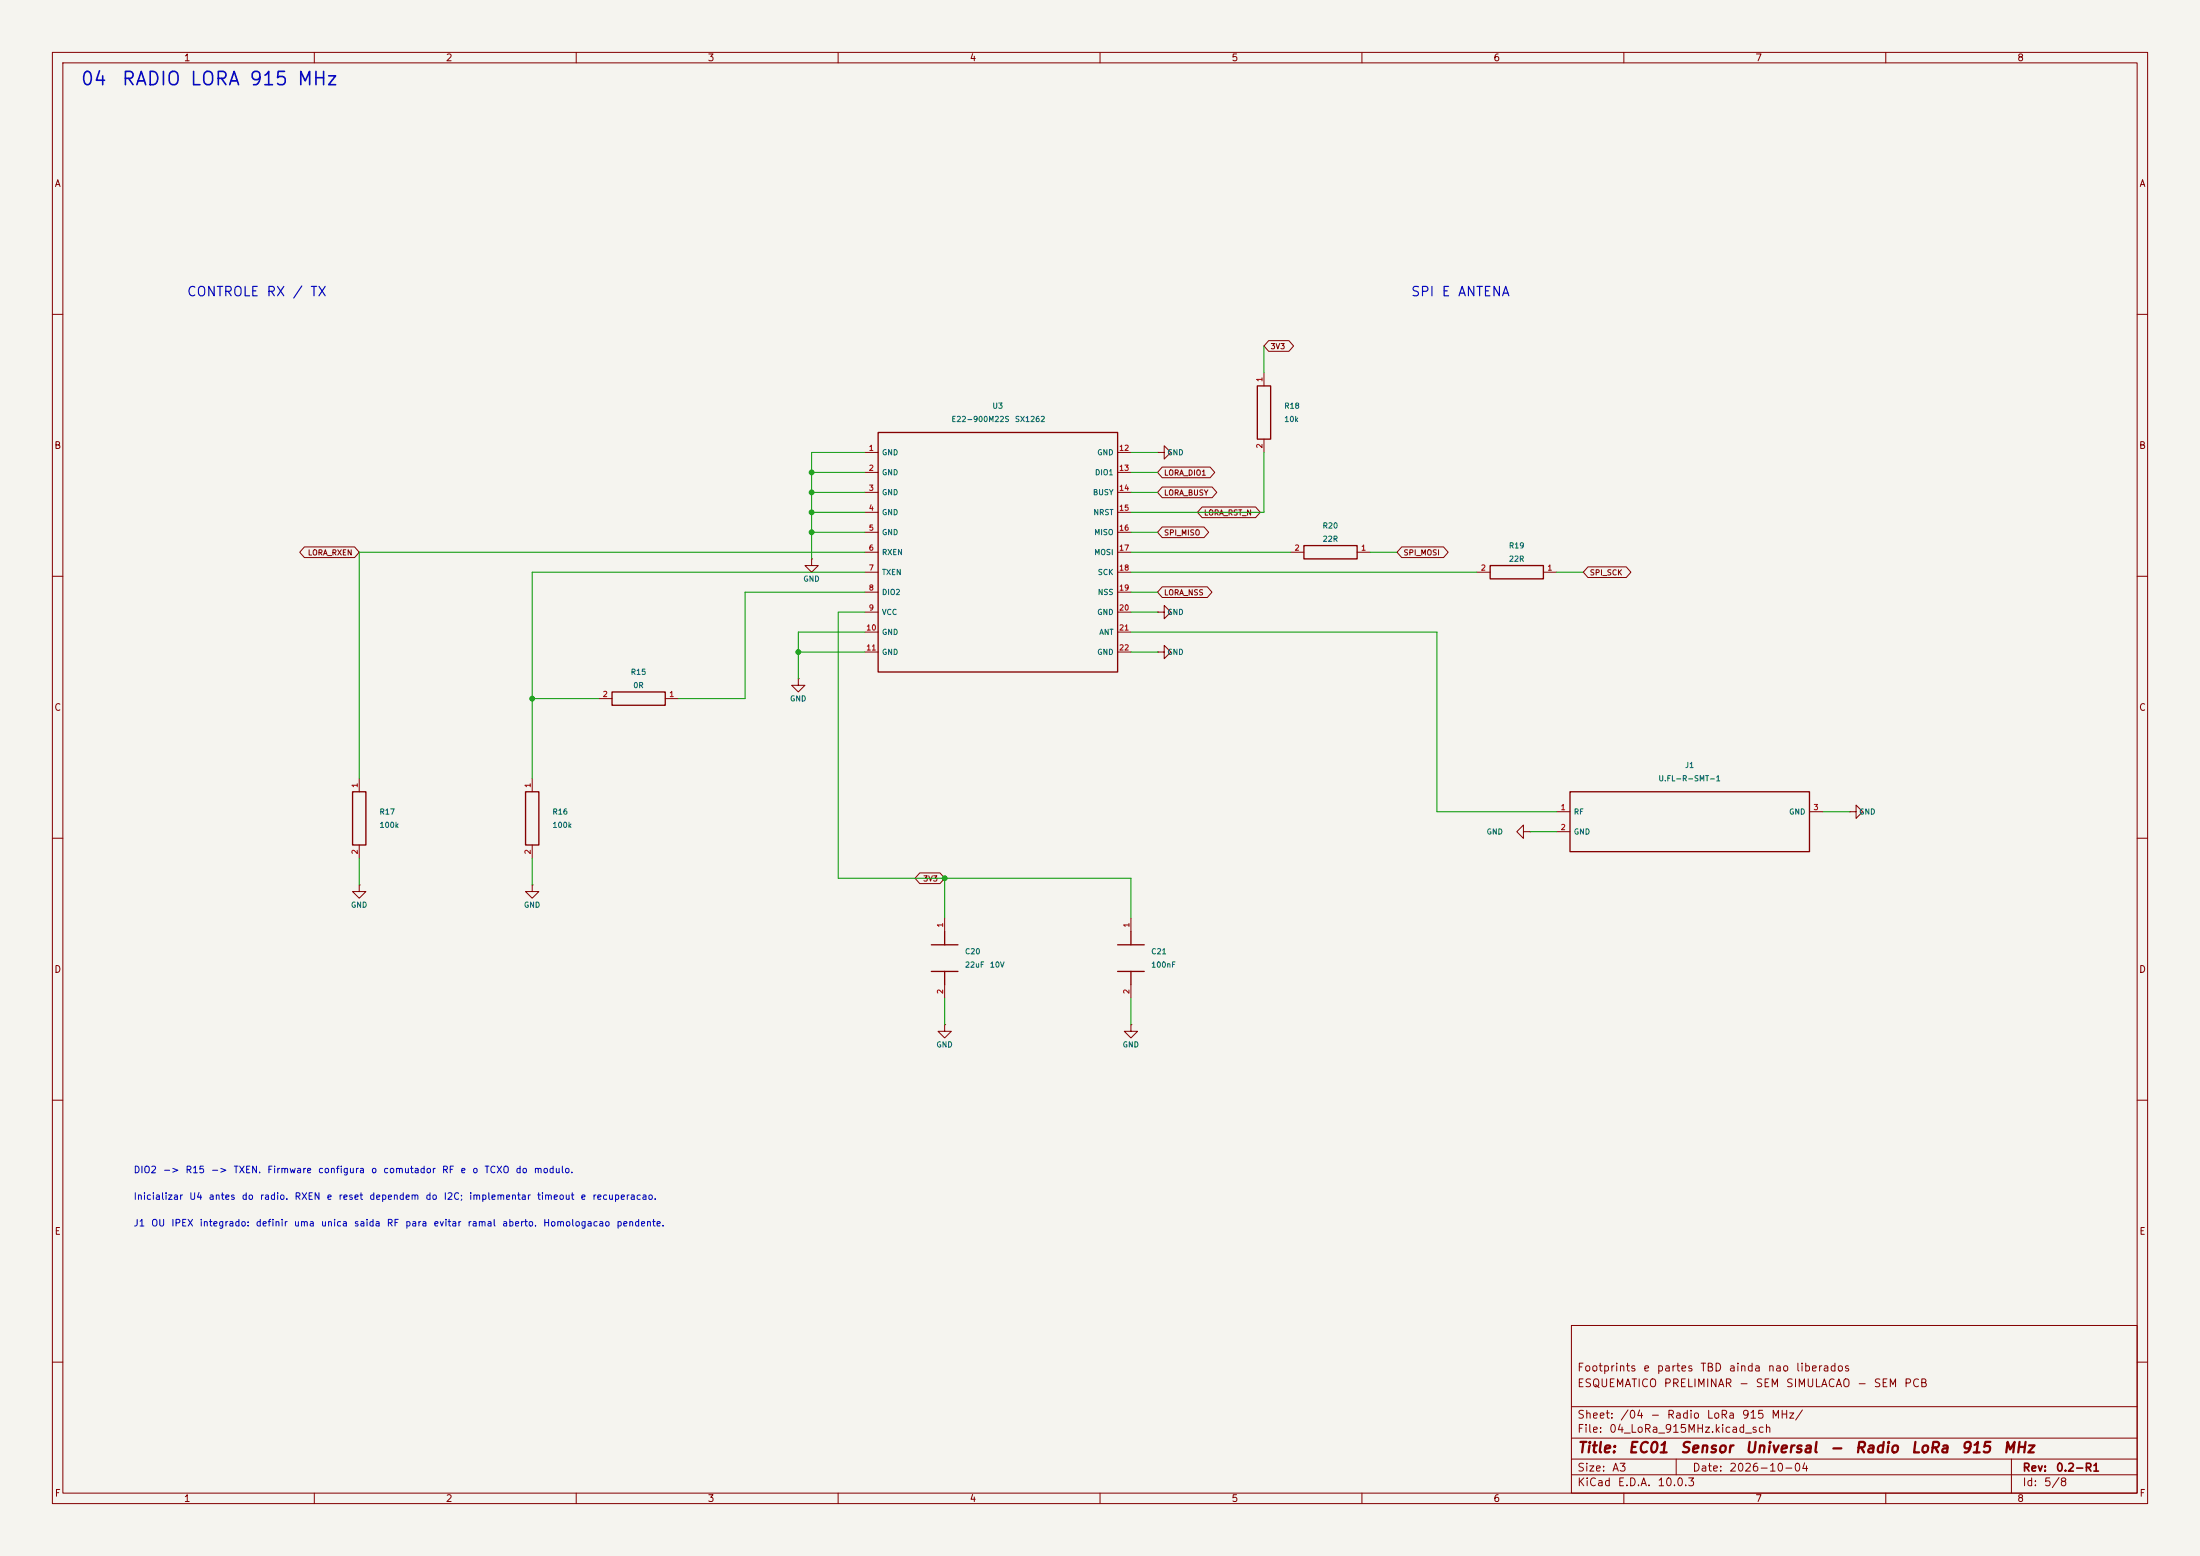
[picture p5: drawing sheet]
(kicad_sch
 (version 20260306)
 (generator "eeschema")
 (generator_version "10.0")
 (paper "A3")
 (title_block
  (title "EC01 Sensor Universal - Radio LoRa 915 MHz")
  (date "2026-10-04")
  (rev "0.2-R1")
  (comment 1 "ESQUEMATICO PRELIMINAR - SEM SIMULACAO - SEM PCB")
  (comment 2 "Footprints e partes TBD ainda nao liberados"))
 (lib_symbols
  (symbol "EC01:EC01_C20"
   (pin_names
    (offset 0.635) (hide yes)) (exclude_from_sim no) (in_bom yes) (on_board yes)
   (in_pos_files yes)
   (duplicate_pin_numbers_are_jumpers no)
   (property "Reference" "C" (at 0 6.35 0) (show_name no) (do_not_autoplace no) (effects (font (size 1.27 1.27))))
   (property "Value" "22uF 10V" (at 0 3.81 0) (show_name no) (do_not_autoplace no) (effects (font (size 1.27 1.27))))
   (property "Footprint" "" (at 0 0 0) (show_name no) (do_not_autoplace no) (hide yes) (effects (font (size 1.27 1.27))))
   (property "Datasheet" "" (at 0 0 0) (show_name no) (do_not_autoplace no) (hide yes) (effects (font (size 1.27 1.27))))
   (property "Description" "" (at 0 0 0) (show_name no) (do_not_autoplace no) (hide yes) (effects (font (size 1.27 1.27))))
   (symbol "EC01_C20_0_1"
    (polyline (pts (xy -5.08 0) (xy -2.54 0)) (stroke (width 0.254) (type default)) (fill (type none)))
    (polyline (pts (xy -2.54 -2.54) (xy -2.54 2.54)) (stroke (width 0.254) (type default)) (fill (type none)))
    (polyline (pts (xy 2.54 0) (xy 5.08 0)) (stroke (width 0.254) (type default)) (fill (type none)))
    (polyline (pts (xy 2.54 -2.54) (xy 2.54 2.54)) (stroke (width 0.254) (type default)) (fill (type none))))
   (symbol "EC01_C20_1_1"
    (pin passive line (at -7.62 0 0) (length 2.54) (name "1" (effects (font (size 1.016 1.016)))) (number "1" (effects (font (size 1.016 1.016)))))
    (pin passive line (at 7.62 0 180) (length 2.54) (name "2" (effects (font (size 1.016 1.016)))) (number "2" (effects (font (size 1.016 1.016))))))
   (embedded_fonts no))
  (symbol "EC01:EC01_C21"
   (pin_names
    (offset 0.635) (hide yes)) (exclude_from_sim no) (in_bom yes) (on_board yes)
   (in_pos_files yes)
   (duplicate_pin_numbers_are_jumpers no)
   (property "Reference" "C" (at 0 6.35 0) (show_name no) (do_not_autoplace no) (effects (font (size 1.27 1.27))))
   (property "Value" "100nF" (at 0 3.81 0) (show_name no) (do_not_autoplace no) (effects (font (size 1.27 1.27))))
   (property "Footprint" "" (at 0 0 0) (show_name no) (do_not_autoplace no) (hide yes) (effects (font (size 1.27 1.27))))
   (property "Datasheet" "" (at 0 0 0) (show_name no) (do_not_autoplace no) (hide yes) (effects (font (size 1.27 1.27))))
   (property "Description" "" (at 0 0 0) (show_name no) (do_not_autoplace no) (hide yes) (effects (font (size 1.27 1.27))))
   (symbol "EC01_C21_0_1"
    (polyline (pts (xy -5.08 0) (xy -2.54 0)) (stroke (width 0.254) (type default)) (fill (type none)))
    (polyline (pts (xy -2.54 -2.54) (xy -2.54 2.54)) (stroke (width 0.254) (type default)) (fill (type none)))
    (polyline (pts (xy 2.54 0) (xy 5.08 0)) (stroke (width 0.254) (type default)) (fill (type none)))
    (polyline (pts (xy 2.54 -2.54) (xy 2.54 2.54)) (stroke (width 0.254) (type default)) (fill (type none))))
   (symbol "EC01_C21_1_1"
    (pin passive line (at -7.62 0 0) (length 2.54) (name "1" (effects (font (size 1.016 1.016)))) (number "1" (effects (font (size 1.016 1.016)))))
    (pin passive line (at 7.62 0 180) (length 2.54) (name "2" (effects (font (size 1.016 1.016)))) (number "2" (effects (font (size 1.016 1.016))))))
   (embedded_fonts no))
  (symbol "EC01:EC01_J1"
   (pin_names
    (offset 0.635)) (exclude_from_sim no) (in_bom yes) (on_board yes)
   (in_pos_files yes)
   (duplicate_pin_numbers_are_jumpers no)
   (property "Reference" "J" (at 0 9.525 0) (show_name no) (do_not_autoplace no) (effects (font (size 1.27 1.27))))
   (property "Value" "U.FL-R-SMT-1" (at 0 6.985 0) (show_name no) (do_not_autoplace no) (effects (font (size 1.27 1.27))))
   (property "Footprint" "" (at 0 0 0) (show_name no) (do_not_autoplace no) (hide yes) (effects (font (size 1.27 1.27))))
   (property "Datasheet" "" (at 0 0 0) (show_name no) (do_not_autoplace no) (hide yes) (effects (font (size 1.27 1.27))))
   (property "Description" "" (at 0 0 0) (show_name no) (do_not_autoplace no) (hide yes) (effects (font (size 1.27 1.27))))
   (symbol "EC01_J1_0_1"
    (rectangle (start -22.86 5.715) (end 22.86 -5.715) (stroke (width 0.254) (type default)) (fill (type none))))
   (symbol "EC01_J1_1_1"
    (pin passive line (at -25.4 1.905 0) (length 2.54) (name "RF" (effects (font (size 1.016 1.016)))) (number "1" (effects (font (size 1.016 1.016)))))
    (pin passive line (at -25.4 -1.905 0) (length 2.54) (name "GND" (effects (font (size 1.016 1.016)))) (number "2" (effects (font (size 1.016 1.016)))))
    (pin passive line (at 25.4 1.905 180) (length 2.54) (name "GND" (effects (font (size 1.016 1.016)))) (number "3" (effects (font (size 1.016 1.016))))))
   (embedded_fonts no))
  (symbol "EC01:EC01_R15"
   (pin_names
    (offset 0.635) (hide yes)) (exclude_from_sim no) (in_bom yes) (on_board yes)
   (in_pos_files yes)
   (duplicate_pin_numbers_are_jumpers no)
   (property "Reference" "R" (at 0 6.35 0) (show_name no) (do_not_autoplace no) (effects (font (size 1.27 1.27))))
   (property "Value" "0R" (at 0 3.81 0) (show_name no) (do_not_autoplace no) (effects (font (size 1.27 1.27))))
   (property "Footprint" "" (at 0 0 0) (show_name no) (do_not_autoplace no) (hide yes) (effects (font (size 1.27 1.27))))
   (property "Datasheet" "" (at 0 0 0) (show_name no) (do_not_autoplace no) (hide yes) (effects (font (size 1.27 1.27))))
   (property "Description" "" (at 0 0 0) (show_name no) (do_not_autoplace no) (hide yes) (effects (font (size 1.27 1.27))))
   (symbol "EC01_R15_0_1"
    (rectangle (start -5.08 -1.27) (end 5.08 1.27) (stroke (width 0.254) (type default)) (fill (type none))))
   (symbol "EC01_R15_1_1"
    (pin passive line (at -7.62 0 0) (length 2.54) (name "1" (effects (font (size 1.016 1.016)))) (number "1" (effects (font (size 1.016 1.016)))))
    (pin passive line (at 7.62 0 180) (length 2.54) (name "2" (effects (font (size 1.016 1.016)))) (number "2" (effects (font (size 1.016 1.016))))))
   (embedded_fonts no))
  (symbol "EC01:EC01_R16"
   (pin_names
    (offset 0.635) (hide yes)) (exclude_from_sim no) (in_bom yes) (on_board yes)
   (in_pos_files yes)
   (duplicate_pin_numbers_are_jumpers no)
   (property "Reference" "R" (at 0 6.35 0) (show_name no) (do_not_autoplace no) (effects (font (size 1.27 1.27))))
   (property "Value" "100k" (at 0 3.81 0) (show_name no) (do_not_autoplace no) (effects (font (size 1.27 1.27))))
   (property "Footprint" "" (at 0 0 0) (show_name no) (do_not_autoplace no) (hide yes) (effects (font (size 1.27 1.27))))
   (property "Datasheet" "" (at 0 0 0) (show_name no) (do_not_autoplace no) (hide yes) (effects (font (size 1.27 1.27))))
   (property "Description" "" (at 0 0 0) (show_name no) (do_not_autoplace no) (hide yes) (effects (font (size 1.27 1.27))))
   (symbol "EC01_R16_0_1"
    (rectangle (start -5.08 -1.27) (end 5.08 1.27) (stroke (width 0.254) (type default)) (fill (type none))))
   (symbol "EC01_R16_1_1"
    (pin passive line (at -7.62 0 0) (length 2.54) (name "1" (effects (font (size 1.016 1.016)))) (number "1" (effects (font (size 1.016 1.016)))))
    (pin passive line (at 7.62 0 180) (length 2.54) (name "2" (effects (font (size 1.016 1.016)))) (number "2" (effects (font (size 1.016 1.016))))))
   (embedded_fonts no))
  (symbol "EC01:EC01_R17"
   (pin_names
    (offset 0.635) (hide yes)) (exclude_from_sim no) (in_bom yes) (on_board yes)
   (in_pos_files yes)
   (duplicate_pin_numbers_are_jumpers no)
   (property "Reference" "R" (at 0 6.35 0) (show_name no) (do_not_autoplace no) (effects (font (size 1.27 1.27))))
   (property "Value" "100k" (at 0 3.81 0) (show_name no) (do_not_autoplace no) (effects (font (size 1.27 1.27))))
   (property "Footprint" "" (at 0 0 0) (show_name no) (do_not_autoplace no) (hide yes) (effects (font (size 1.27 1.27))))
   (property "Datasheet" "" (at 0 0 0) (show_name no) (do_not_autoplace no) (hide yes) (effects (font (size 1.27 1.27))))
   (property "Description" "" (at 0 0 0) (show_name no) (do_not_autoplace no) (hide yes) (effects (font (size 1.27 1.27))))
   (symbol "EC01_R17_0_1"
    (rectangle (start -5.08 -1.27) (end 5.08 1.27) (stroke (width 0.254) (type default)) (fill (type none))))
   (symbol "EC01_R17_1_1"
    (pin passive line (at -7.62 0 0) (length 2.54) (name "1" (effects (font (size 1.016 1.016)))) (number "1" (effects (font (size 1.016 1.016)))))
    (pin passive line (at 7.62 0 180) (length 2.54) (name "2" (effects (font (size 1.016 1.016)))) (number "2" (effects (font (size 1.016 1.016))))))
   (embedded_fonts no))
  (symbol "EC01:EC01_R18"
   (pin_names
    (offset 0.635) (hide yes)) (exclude_from_sim no) (in_bom yes) (on_board yes)
   (in_pos_files yes)
   (duplicate_pin_numbers_are_jumpers no)
   (property "Reference" "R" (at 0 6.35 0) (show_name no) (do_not_autoplace no) (effects (font (size 1.27 1.27))))
   (property "Value" "10k" (at 0 3.81 0) (show_name no) (do_not_autoplace no) (effects (font (size 1.27 1.27))))
   (property "Footprint" "" (at 0 0 0) (show_name no) (do_not_autoplace no) (hide yes) (effects (font (size 1.27 1.27))))
   (property "Datasheet" "" (at 0 0 0) (show_name no) (do_not_autoplace no) (hide yes) (effects (font (size 1.27 1.27))))
   (property "Description" "" (at 0 0 0) (show_name no) (do_not_autoplace no) (hide yes) (effects (font (size 1.27 1.27))))
   (symbol "EC01_R18_0_1"
    (rectangle (start -5.08 -1.27) (end 5.08 1.27) (stroke (width 0.254) (type default)) (fill (type none))))
   (symbol "EC01_R18_1_1"
    (pin passive line (at -7.62 0 0) (length 2.54) (name "1" (effects (font (size 1.016 1.016)))) (number "1" (effects (font (size 1.016 1.016)))))
    (pin passive line (at 7.62 0 180) (length 2.54) (name "2" (effects (font (size 1.016 1.016)))) (number "2" (effects (font (size 1.016 1.016))))))
   (embedded_fonts no))
  (symbol "EC01:EC01_R19"
   (pin_names
    (offset 0.635) (hide yes)) (exclude_from_sim no) (in_bom yes) (on_board yes)
   (in_pos_files yes)
   (duplicate_pin_numbers_are_jumpers no)
   (property "Reference" "R" (at 0 6.35 0) (show_name no) (do_not_autoplace no) (effects (font (size 1.27 1.27))))
   (property "Value" "22R" (at 0 3.81 0) (show_name no) (do_not_autoplace no) (effects (font (size 1.27 1.27))))
   (property "Footprint" "" (at 0 0 0) (show_name no) (do_not_autoplace no) (hide yes) (effects (font (size 1.27 1.27))))
   (property "Datasheet" "" (at 0 0 0) (show_name no) (do_not_autoplace no) (hide yes) (effects (font (size 1.27 1.27))))
   (property "Description" "" (at 0 0 0) (show_name no) (do_not_autoplace no) (hide yes) (effects (font (size 1.27 1.27))))
   (symbol "EC01_R19_0_1"
    (rectangle (start -5.08 -1.27) (end 5.08 1.27) (stroke (width 0.254) (type default)) (fill (type none))))
   (symbol "EC01_R19_1_1"
    (pin passive line (at -7.62 0 0) (length 2.54) (name "1" (effects (font (size 1.016 1.016)))) (number "1" (effects (font (size 1.016 1.016)))))
    (pin passive line (at 7.62 0 180) (length 2.54) (name "2" (effects (font (size 1.016 1.016)))) (number "2" (effects (font (size 1.016 1.016))))))
   (embedded_fonts no))
  (symbol "EC01:EC01_R20"
   (pin_names
    (offset 0.635) (hide yes)) (exclude_from_sim no) (in_bom yes) (on_board yes)
   (in_pos_files yes)
   (duplicate_pin_numbers_are_jumpers no)
   (property "Reference" "R" (at 0 6.35 0) (show_name no) (do_not_autoplace no) (effects (font (size 1.27 1.27))))
   (property "Value" "22R" (at 0 3.81 0) (show_name no) (do_not_autoplace no) (effects (font (size 1.27 1.27))))
   (property "Footprint" "" (at 0 0 0) (show_name no) (do_not_autoplace no) (hide yes) (effects (font (size 1.27 1.27))))
   (property "Datasheet" "" (at 0 0 0) (show_name no) (do_not_autoplace no) (hide yes) (effects (font (size 1.27 1.27))))
   (property "Description" "" (at 0 0 0) (show_name no) (do_not_autoplace no) (hide yes) (effects (font (size 1.27 1.27))))
   (symbol "EC01_R20_0_1"
    (rectangle (start -5.08 -1.27) (end 5.08 1.27) (stroke (width 0.254) (type default)) (fill (type none))))
   (symbol "EC01_R20_1_1"
    (pin passive line (at -7.62 0 0) (length 2.54) (name "1" (effects (font (size 1.016 1.016)))) (number "1" (effects (font (size 1.016 1.016)))))
    (pin passive line (at 7.62 0 180) (length 2.54) (name "2" (effects (font (size 1.016 1.016)))) (number "2" (effects (font (size 1.016 1.016))))))
   (embedded_fonts no))
  (symbol "EC01:EC01_U3"
   (pin_names
    (offset 0.635)) (exclude_from_sim no) (in_bom yes) (on_board yes)
   (in_pos_files yes)
   (duplicate_pin_numbers_are_jumpers no)
   (property "Reference" "U" (at 0 26.67 0) (show_name no) (do_not_autoplace no) (effects (font (size 1.27 1.27))))
   (property "Value" "E22-900M22S SX1262" (at 0 24.13 0) (show_name no) (do_not_autoplace no) (effects (font (size 1.27 1.27))))
   (property "Footprint" "" (at 0 0 0) (show_name no) (do_not_autoplace no) (hide yes) (effects (font (size 1.27 1.27))))
   (property "Datasheet" "" (at 0 0 0) (show_name no) (do_not_autoplace no) (hide yes) (effects (font (size 1.27 1.27))))
   (property "Description" "" (at 0 0 0) (show_name no) (do_not_autoplace no) (hide yes) (effects (font (size 1.27 1.27))))
   (symbol "EC01_U3_0_1"
    (rectangle (start -22.86 22.86) (end 22.86 -22.86) (stroke (width 0.254) (type default)) (fill (type none))))
   (symbol "EC01_U3_1_1"
    (pin power_in line (at -25.4 19.05 0) (length 2.54) (name "GND" (effects (font (size 1.016 1.016)))) (number "1" (effects (font (size 1.016 1.016)))))
    (pin power_in line (at -25.4 15.24 0) (length 2.54) (name "GND" (effects (font (size 1.016 1.016)))) (number "2" (effects (font (size 1.016 1.016)))))
    (pin power_in line (at -25.4 11.43 0) (length 2.54) (name "GND" (effects (font (size 1.016 1.016)))) (number "3" (effects (font (size 1.016 1.016)))))
    (pin power_in line (at -25.4 7.62 0) (length 2.54) (name "GND" (effects (font (size 1.016 1.016)))) (number "4" (effects (font (size 1.016 1.016)))))
    (pin power_in line (at -25.4 3.81 0) (length 2.54) (name "GND" (effects (font (size 1.016 1.016)))) (number "5" (effects (font (size 1.016 1.016)))))
    (pin input line (at -25.4 0 0) (length 2.54) (name "RXEN" (effects (font (size 1.016 1.016)))) (number "6" (effects (font (size 1.016 1.016)))))
    (pin input line (at -25.4 -3.81 0) (length 2.54) (name "TXEN" (effects (font (size 1.016 1.016)))) (number "7" (effects (font (size 1.016 1.016)))))
    (pin output line (at -25.4 -7.62 0) (length 2.54) (name "DIO2" (effects (font (size 1.016 1.016)))) (number "8" (effects (font (size 1.016 1.016)))))
    (pin power_in line (at -25.4 -11.43 0) (length 2.54) (name "VCC" (effects (font (size 1.016 1.016)))) (number "9" (effects (font (size 1.016 1.016)))))
    (pin power_in line (at -25.4 -15.24 0) (length 2.54) (name "GND" (effects (font (size 1.016 1.016)))) (number "10" (effects (font (size 1.016 1.016)))))
    (pin power_in line (at -25.4 -19.05 0) (length 2.54) (name "GND" (effects (font (size 1.016 1.016)))) (number "11" (effects (font (size 1.016 1.016)))))
    (pin power_in line (at 25.4 19.05 180) (length 2.54) (name "GND" (effects (font (size 1.016 1.016)))) (number "12" (effects (font (size 1.016 1.016)))))
    (pin output line (at 25.4 15.24 180) (length 2.54) (name "DIO1" (effects (font (size 1.016 1.016)))) (number "13" (effects (font (size 1.016 1.016)))))
    (pin output line (at 25.4 11.43 180) (length 2.54) (name "BUSY" (effects (font (size 1.016 1.016)))) (number "14" (effects (font (size 1.016 1.016)))))
    (pin input line (at 25.4 7.62 180) (length 2.54) (name "NRST" (effects (font (size 1.016 1.016)))) (number "15" (effects (font (size 1.016 1.016)))))
    (pin output line (at 25.4 3.81 180) (length 2.54) (name "MISO" (effects (font (size 1.016 1.016)))) (number "16" (effects (font (size 1.016 1.016)))))
    (pin input line (at 25.4 0 180) (length 2.54) (name "MOSI" (effects (font (size 1.016 1.016)))) (number "17" (effects (font (size 1.016 1.016)))))
    (pin input line (at 25.4 -3.81 180) (length 2.54) (name "SCK" (effects (font (size 1.016 1.016)))) (number "18" (effects (font (size 1.016 1.016)))))
    (pin input line (at 25.4 -7.62 180) (length 2.54) (name "NSS" (effects (font (size 1.016 1.016)))) (number "19" (effects (font (size 1.016 1.016)))))
    (pin power_in line (at 25.4 -11.43 180) (length 2.54) (name "GND" (effects (font (size 1.016 1.016)))) (number "20" (effects (font (size 1.016 1.016)))))
    (pin passive line (at 25.4 -15.24 180) (length 2.54) (name "ANT" (effects (font (size 1.016 1.016)))) (number "21" (effects (font (size 1.016 1.016)))))
    (pin power_in line (at 25.4 -19.05 180) (length 2.54) (name "GND" (effects (font (size 1.016 1.016)))) (number "22" (effects (font (size 1.016 1.016))))))
   (embedded_fonts no))
  (symbol "power:GND"
   (power global)
   (pin_numbers (hide yes))
   (pin_names
    (offset 0) (hide yes)) (exclude_from_sim no) (in_bom yes) (on_board yes)
   (in_pos_files yes)
   (duplicate_pin_numbers_are_jumpers no)
   (property "Reference" "#PWR" (at 0 -6.35 0) (show_name no) (do_not_autoplace no) (hide yes) (effects (font (size 1.27 1.27))))
   (property "Value" "GND" (at 0 -3.81 0) (show_name no) (do_not_autoplace no) (effects (font (size 1.27 1.27))))
   (property "Footprint" "" (at 0 0 0) (show_name no) (do_not_autoplace no) (hide yes) (effects (font (size 1.27 1.27))))
   (property "Datasheet" "" (at 0 0 0) (show_name no) (do_not_autoplace no) (hide yes) (effects (font (size 1.27 1.27))))
   (property "Description" "Power symbol creates a global label with name \"GND\" , ground" (at 0 0 0) (show_name no) (do_not_autoplace no) (hide yes) (effects (font (size 1.27 1.27))))
   (symbol "GND_0_1"
    (polyline (pts (xy 0 0) (xy 0 -1.27) (xy 1.27 -1.27) (xy 0 -2.54) (xy -1.27 -1.27) (xy 0 -1.27)) (stroke (width 0) (type default)) (fill (type none))))
   (symbol "GND_1_1"
    (pin power_in line (at 0 0 270) (length 0) (name "" (effects (font (size 1.27 1.27)))) (number "1" (effects (font (size 1.27 1.27))))))
   (embedded_fonts no)))
 (text "04  RADIO LORA 915 MHz"
  (at 15.24 15.24 0)
  (effects (font (size 2.54 2.54)) (justify left)))
 (symbol
  (lib_id "EC01:EC01_U3")
  (at 190.5 105.41 0)
  (unit 1)
  (body_style 1)
  (exclude_from_sim no)
  (in_bom yes)
  (on_board yes)
  (in_pos_files yes)
  (dnp no)
  (property "Reference" "U3" (at 190.5 77.47 0) (show_name no) (do_not_autoplace no) (effects (font (size 1.016 1.016))))
  (property "Value" "E22-900M22S SX1262" (at 190.5 80.01 0) (show_name no) (do_not_autoplace no) (effects (font (size 1.016 1.016))))
  (property "Footprint" "" (at 190.5 105.41 0) (hide yes) (show_name no) (do_not_autoplace no) (effects (font (size 1.27 1.27))))
  (property "Datasheet" "" (at 190.5 105.41 0) (hide yes) (show_name no) (do_not_autoplace no) (effects (font (size 1.27 1.27))))
  (property "Description" "" (at 190.5 105.41 0) (show_name no) (do_not_autoplace no) (effects (font (size 1.27 1.27))))
  (property "Encapsulamento_proposto" "E22_900M22S" (at 190.5 105.41 0) (hide yes) (show_name no) (do_not_autoplace no) (effects (font (size 1.27 1.27))))
  (property "Decisao" "Sempre populado. Confirmar revisao fisica; p12=GND, p15=NRST no manual 2026. DIO3 interno: TCXO 2.2V." (at 190.5 105.41 0) (hide yes) (show_name no) (do_not_autoplace no) (effects (font (size 1.27 1.27))))
  (property "Montagem_base" "SIM" (at 190.5 105.41 0) (hide yes) (show_name no) (do_not_autoplace no) (effects (font (size 1.27 1.27))))
  (pin "1")
  (pin "2")
  (pin "3")
  (pin "4")
  (pin "5")
  (pin "6")
  (pin "7")
  (pin "8")
  (pin "9")
  (pin "10")
  (pin "11")
  (pin "12")
  (pin "13")
  (pin "14")
  (pin "15")
  (pin "16")
  (pin "17")
  (pin "18")
  (pin "19")
  (pin "20")
  (pin "21")
  (pin "22"))
 (symbol
  (lib_id "EC01:EC01_R15")
  (at 121.92 133.35 180)
  (unit 1)
  (body_style 1)
  (exclude_from_sim no)
  (in_bom yes)
  (on_board yes)
  (in_pos_files yes)
  (dnp no)
  (property "Reference" "R15" (at 121.92 128.27 0) (show_name no) (do_not_autoplace no) (effects (font (size 1.016 1.016))))
  (property "Value" "0R" (at 121.92 130.81 0) (show_name no) (do_not_autoplace no) (effects (font (size 1.016 1.016))))
  (property "Footprint" "" (at 121.92 133.35 0) (hide yes) (show_name no) (do_not_autoplace no) (effects (font (size 1.27 1.27))))
  (property "Datasheet" "" (at 121.92 133.35 0) (hide yes) (show_name no) (do_not_autoplace no) (effects (font (size 1.27 1.27))))
  (property "Description" "" (at 121.92 133.35 0) (show_name no) (do_not_autoplace no) (effects (font (size 1.27 1.27))))
  (property "Encapsulamento_proposto" "0603" (at 121.92 133.35 0) (hide yes) (show_name no) (do_not_autoplace no) (effects (font (size 1.27 1.27))))
  (property "Decisao" "" (at 121.92 133.35 0) (hide yes) (show_name no) (do_not_autoplace no) (effects (font (size 1.27 1.27))))
  (property "Montagem_base" "SIM" (at 121.92 133.35 0) (hide yes) (show_name no) (do_not_autoplace no) (effects (font (size 1.27 1.27))))
  (pin "1")
  (pin "2"))
 (symbol
  (lib_id "EC01:EC01_R16")
  (at 101.6 156.21 270)
  (unit 1)
  (body_style 1)
  (exclude_from_sim no)
  (in_bom yes)
  (on_board yes)
  (in_pos_files yes)
  (dnp no)
  (property "Reference" "R16" (at 105.41 154.94 90) (show_name no) (do_not_autoplace no) (effects (font (size 1.016 1.016)) (justify left)))
  (property "Value" "100k" (at 105.41 157.48 90) (show_name no) (do_not_autoplace no) (effects (font (size 1.016 1.016)) (justify left)))
  (property "Footprint" "" (at 101.6 156.21 0) (hide yes) (show_name no) (do_not_autoplace no) (effects (font (size 1.27 1.27))))
  (property "Datasheet" "" (at 101.6 156.21 0) (hide yes) (show_name no) (do_not_autoplace no) (effects (font (size 1.27 1.27))))
  (property "Description" "" (at 101.6 156.21 0) (show_name no) (do_not_autoplace no) (effects (font (size 1.27 1.27))))
  (property "Encapsulamento_proposto" "0603" (at 101.6 156.21 0) (hide yes) (show_name no) (do_not_autoplace no) (effects (font (size 1.27 1.27))))
  (property "Decisao" "" (at 101.6 156.21 0) (hide yes) (show_name no) (do_not_autoplace no) (effects (font (size 1.27 1.27))))
  (property "Montagem_base" "SIM" (at 101.6 156.21 0) (hide yes) (show_name no) (do_not_autoplace no) (effects (font (size 1.27 1.27))))
  (pin "1")
  (pin "2"))
 (symbol
  (lib_id "EC01:EC01_R17")
  (at 68.58 156.21 270)
  (unit 1)
  (body_style 1)
  (exclude_from_sim no)
  (in_bom yes)
  (on_board yes)
  (in_pos_files yes)
  (dnp no)
  (property "Reference" "R17" (at 72.39 154.94 90) (show_name no) (do_not_autoplace no) (effects (font (size 1.016 1.016)) (justify left)))
  (property "Value" "100k" (at 72.39 157.48 90) (show_name no) (do_not_autoplace no) (effects (font (size 1.016 1.016)) (justify left)))
  (property "Footprint" "" (at 68.58 156.21 0) (hide yes) (show_name no) (do_not_autoplace no) (effects (font (size 1.27 1.27))))
  (property "Datasheet" "" (at 68.58 156.21 0) (hide yes) (show_name no) (do_not_autoplace no) (effects (font (size 1.27 1.27))))
  (property "Description" "" (at 68.58 156.21 0) (show_name no) (do_not_autoplace no) (effects (font (size 1.27 1.27))))
  (property "Encapsulamento_proposto" "0603" (at 68.58 156.21 0) (hide yes) (show_name no) (do_not_autoplace no) (effects (font (size 1.27 1.27))))
  (property "Decisao" "" (at 68.58 156.21 0) (hide yes) (show_name no) (do_not_autoplace no) (effects (font (size 1.27 1.27))))
  (property "Montagem_base" "SIM" (at 68.58 156.21 0) (hide yes) (show_name no) (do_not_autoplace no) (effects (font (size 1.27 1.27))))
  (pin "1")
  (pin "2"))
 (symbol
  (lib_id "EC01:EC01_R18")
  (at 241.3 78.74 270)
  (unit 1)
  (body_style 1)
  (exclude_from_sim no)
  (in_bom yes)
  (on_board yes)
  (in_pos_files yes)
  (dnp no)
  (property "Reference" "R18" (at 245.11 77.47 90) (show_name no) (do_not_autoplace no) (effects (font (size 1.016 1.016)) (justify left)))
  (property "Value" "10k" (at 245.11 80.01 90) (show_name no) (do_not_autoplace no) (effects (font (size 1.016 1.016)) (justify left)))
  (property "Footprint" "" (at 241.3 78.74 0) (hide yes) (show_name no) (do_not_autoplace no) (effects (font (size 1.27 1.27))))
  (property "Datasheet" "" (at 241.3 78.74 0) (hide yes) (show_name no) (do_not_autoplace no) (effects (font (size 1.27 1.27))))
  (property "Description" "" (at 241.3 78.74 0) (show_name no) (do_not_autoplace no) (effects (font (size 1.27 1.27))))
  (property "Encapsulamento_proposto" "0603" (at 241.3 78.74 0) (hide yes) (show_name no) (do_not_autoplace no) (effects (font (size 1.27 1.27))))
  (property "Decisao" "" (at 241.3 78.74 0) (hide yes) (show_name no) (do_not_autoplace no) (effects (font (size 1.27 1.27))))
  (property "Montagem_base" "SIM" (at 241.3 78.74 0) (hide yes) (show_name no) (do_not_autoplace no) (effects (font (size 1.27 1.27))))
  (pin "1")
  (pin "2"))
 (symbol
  (lib_id "EC01:EC01_R20")
  (at 254 105.41 180)
  (unit 1)
  (body_style 1)
  (exclude_from_sim no)
  (in_bom yes)
  (on_board yes)
  (in_pos_files yes)
  (dnp no)
  (property "Reference" "R20" (at 254 100.33 0) (show_name no) (do_not_autoplace no) (effects (font (size 1.016 1.016))))
  (property "Value" "22R" (at 254 102.87 0) (show_name no) (do_not_autoplace no) (effects (font (size 1.016 1.016))))
  (property "Footprint" "" (at 254 105.41 0) (hide yes) (show_name no) (do_not_autoplace no) (effects (font (size 1.27 1.27))))
  (property "Datasheet" "" (at 254 105.41 0) (hide yes) (show_name no) (do_not_autoplace no) (effects (font (size 1.27 1.27))))
  (property "Description" "" (at 254 105.41 0) (show_name no) (do_not_autoplace no) (effects (font (size 1.27 1.27))))
  (property "Encapsulamento_proposto" "0603" (at 254 105.41 0) (hide yes) (show_name no) (do_not_autoplace no) (effects (font (size 1.27 1.27))))
  (property "Decisao" "" (at 254 105.41 0) (hide yes) (show_name no) (do_not_autoplace no) (effects (font (size 1.27 1.27))))
  (property "Montagem_base" "SIM" (at 254 105.41 0) (hide yes) (show_name no) (do_not_autoplace no) (effects (font (size 1.27 1.27))))
  (pin "1")
  (pin "2"))
 (symbol
  (lib_id "EC01:EC01_R19")
  (at 289.56 109.22 180)
  (unit 1)
  (body_style 1)
  (exclude_from_sim no)
  (in_bom yes)
  (on_board yes)
  (in_pos_files yes)
  (dnp no)
  (property "Reference" "R19" (at 289.56 104.14 0) (show_name no) (do_not_autoplace no) (effects (font (size 1.016 1.016))))
  (property "Value" "22R" (at 289.56 106.68 0) (show_name no) (do_not_autoplace no) (effects (font (size 1.016 1.016))))
  (property "Footprint" "" (at 289.56 109.22 0) (hide yes) (show_name no) (do_not_autoplace no) (effects (font (size 1.27 1.27))))
  (property "Datasheet" "" (at 289.56 109.22 0) (hide yes) (show_name no) (do_not_autoplace no) (effects (font (size 1.27 1.27))))
  (property "Description" "" (at 289.56 109.22 0) (show_name no) (do_not_autoplace no) (effects (font (size 1.27 1.27))))
  (property "Encapsulamento_proposto" "0603" (at 289.56 109.22 0) (hide yes) (show_name no) (do_not_autoplace no) (effects (font (size 1.27 1.27))))
  (property "Decisao" "" (at 289.56 109.22 0) (hide yes) (show_name no) (do_not_autoplace no) (effects (font (size 1.27 1.27))))
  (property "Montagem_base" "SIM" (at 289.56 109.22 0) (hide yes) (show_name no) (do_not_autoplace no) (effects (font (size 1.27 1.27))))
  (pin "1")
  (pin "2"))
 (symbol
  (lib_id "EC01:EC01_C20")
  (at 180.34 182.88 270)
  (unit 1)
  (body_style 1)
  (exclude_from_sim no)
  (in_bom yes)
  (on_board yes)
  (in_pos_files yes)
  (dnp no)
  (property "Reference" "C20" (at 184.15 181.61 90) (show_name no) (do_not_autoplace no) (effects (font (size 1.016 1.016)) (justify left)))
  (property "Value" "22uF 10V" (at 184.15 184.15 90) (show_name no) (do_not_autoplace no) (effects (font (size 1.016 1.016)) (justify left)))
  (property "Footprint" "" (at 180.34 182.88 0) (hide yes) (show_name no) (do_not_autoplace no) (effects (font (size 1.27 1.27))))
  (property "Datasheet" "" (at 180.34 182.88 0) (hide yes) (show_name no) (do_not_autoplace no) (effects (font (size 1.27 1.27))))
  (property "Description" "" (at 180.34 182.88 0) (show_name no) (do_not_autoplace no) (effects (font (size 1.27 1.27))))
  (property "Encapsulamento_proposto" "0805" (at 180.34 182.88 0) (hide yes) (show_name no) (do_not_autoplace no) (effects (font (size 1.27 1.27))))
  (property "Decisao" "" (at 180.34 182.88 0) (hide yes) (show_name no) (do_not_autoplace no) (effects (font (size 1.27 1.27))))
  (property "Montagem_base" "SIM" (at 180.34 182.88 0) (hide yes) (show_name no) (do_not_autoplace no) (effects (font (size 1.27 1.27))))
  (pin "1")
  (pin "2"))
 (symbol
  (lib_id "EC01:EC01_C21")
  (at 215.9 182.88 270)
  (unit 1)
  (body_style 1)
  (exclude_from_sim no)
  (in_bom yes)
  (on_board yes)
  (in_pos_files yes)
  (dnp no)
  (property "Reference" "C21" (at 219.71 181.61 90) (show_name no) (do_not_autoplace no) (effects (font (size 1.016 1.016)) (justify left)))
  (property "Value" "100nF" (at 219.71 184.15 90) (show_name no) (do_not_autoplace no) (effects (font (size 1.016 1.016)) (justify left)))
  (property "Footprint" "" (at 215.9 182.88 0) (hide yes) (show_name no) (do_not_autoplace no) (effects (font (size 1.27 1.27))))
  (property "Datasheet" "" (at 215.9 182.88 0) (hide yes) (show_name no) (do_not_autoplace no) (effects (font (size 1.27 1.27))))
  (property "Description" "" (at 215.9 182.88 0) (show_name no) (do_not_autoplace no) (effects (font (size 1.27 1.27))))
  (property "Encapsulamento_proposto" "0603" (at 215.9 182.88 0) (hide yes) (show_name no) (do_not_autoplace no) (effects (font (size 1.27 1.27))))
  (property "Decisao" "" (at 215.9 182.88 0) (hide yes) (show_name no) (do_not_autoplace no) (effects (font (size 1.27 1.27))))
  (property "Montagem_base" "SIM" (at 215.9 182.88 0) (hide yes) (show_name no) (do_not_autoplace no) (effects (font (size 1.27 1.27))))
  (pin "1")
  (pin "2"))
 (symbol
  (lib_id "EC01:EC01_J1")
  (at 322.58 156.845 0)
  (unit 1)
  (body_style 1)
  (exclude_from_sim no)
  (in_bom yes)
  (on_board yes)
  (in_pos_files yes)
  (dnp no)
  (property "Reference" "J1" (at 322.58 146.05 0) (show_name no) (do_not_autoplace no) (effects (font (size 1.016 1.016))))
  (property "Value" "U.FL-R-SMT-1" (at 322.58 148.59 0) (show_name no) (do_not_autoplace no) (effects (font (size 1.016 1.016))))
  (property "Footprint" "" (at 322.58 156.845 0) (hide yes) (show_name no) (do_not_autoplace no) (effects (font (size 1.27 1.27))))
  (property "Datasheet" "" (at 322.58 156.845 0) (hide yes) (show_name no) (do_not_autoplace no) (effects (font (size 1.27 1.27))))
  (property "Description" "" (at 322.58 156.845 0) (show_name no) (do_not_autoplace no) (effects (font (size 1.27 1.27))))
  (property "Encapsulamento_proposto" "UFL" (at 322.58 156.845 0) (hide yes) (show_name no) (do_not_autoplace no) (effects (font (size 1.27 1.27))))
  (property "Decisao" "Escolher apenas J1 OU IPEX integrado no modulo. Trilha curta 50ohm, sem T aberto; layout final deve eliminar ramal nao usado." (at 322.58 156.845 0) (hide yes) (show_name no) (do_not_autoplace no) (effects (font (size 1.27 1.27))))
  (property "Montagem_base" "SIM" (at 322.58 156.845 0) (hide yes) (show_name no) (do_not_autoplace no) (effects (font (size 1.27 1.27))))
  (pin "1")
  (pin "2")
  (pin "3"))
 (wire
  (pts (xy 165.1 86.36) (xy 154.94 86.36))
  (stroke (width 0) (type default)))
 (wire
  (pts (xy 165.1 90.17) (xy 154.94 90.17))
  (stroke (width 0) (type default)))
 (wire
  (pts (xy 165.1 93.98) (xy 154.94 93.98))
  (stroke (width 0) (type default)))
 (wire
  (pts (xy 165.1 97.79) (xy 154.94 97.79))
  (stroke (width 0) (type default)))
 (wire
  (pts (xy 165.1 101.6) (xy 154.94 101.6))
  (stroke (width 0) (type default)))
 (wire
  (pts (xy 154.94 86.36) (xy 154.94 106.68))
  (stroke (width 0) (type default)))
 (symbol
  (lib_id "power:GND")
  (at 154.94 106.68 0)
  (unit 1)
  (body_style 1)
  (exclude_from_sim no)
  (in_bom yes)
  (on_board yes)
  (in_pos_files yes)
  (dnp no)
  (property "Reference" "#PWR401" (at 154.94 110.49 0) (hide yes) (show_name no) (do_not_autoplace no) (effects (font (size 1.27 1.27))))
  (property "Value" "GND" (at 154.94 110.49 0) (show_name no) (do_not_autoplace no) (effects (font (size 1.016 1.016))))
  (property "Footprint" "" (at 154.94 106.68 0) (hide yes) (show_name no) (do_not_autoplace no) (effects (font (size 1.27 1.27))))
  (property "Datasheet" "" (at 154.94 106.68 0) (hide yes) (show_name no) (do_not_autoplace no) (effects (font (size 1.27 1.27))))
  (property "Description" "Power symbol creates a global label with name \"GND\" , ground" (at 154.94 106.68 0) (hide yes) (show_name no) (do_not_autoplace no) (effects (font (size 1.27 1.27))))
  (pin "1"))
 (wire
  (pts (xy 165.1 120.65) (xy 152.4 120.65))
  (stroke (width 0) (type default)))
 (wire
  (pts (xy 165.1 124.46) (xy 152.4 124.46))
  (stroke (width 0) (type default)))
 (wire
  (pts (xy 152.4 120.65) (xy 152.4 129.54))
  (stroke (width 0) (type default)))
 (symbol
  (lib_id "power:GND")
  (at 152.4 129.54 0)
  (unit 1)
  (body_style 1)
  (exclude_from_sim no)
  (in_bom yes)
  (on_board yes)
  (in_pos_files yes)
  (dnp no)
  (property "Reference" "#PWR402" (at 152.4 133.35 0) (hide yes) (show_name no) (do_not_autoplace no) (effects (font (size 1.27 1.27))))
  (property "Value" "GND" (at 152.4 133.35 0) (show_name no) (do_not_autoplace no) (effects (font (size 1.016 1.016))))
  (property "Footprint" "" (at 152.4 129.54 0) (hide yes) (show_name no) (do_not_autoplace no) (effects (font (size 1.27 1.27))))
  (property "Datasheet" "" (at 152.4 129.54 0) (hide yes) (show_name no) (do_not_autoplace no) (effects (font (size 1.27 1.27))))
  (property "Description" "Power symbol creates a global label with name \"GND\" , ground" (at 152.4 129.54 0) (hide yes) (show_name no) (do_not_autoplace no) (effects (font (size 1.27 1.27))))
  (pin "1"))
 (wire
  (pts (xy 165.1 105.41) (xy 68.58 105.41))
  (stroke (width 0) (type default)))
 (wire
  (pts (xy 68.58 105.41) (xy 68.58 148.59))
  (stroke (width 0) (type default)))
 (global_label "LORA_RXEN"
  (shape bidirectional)
  (at 68.58 105.41 180)
  (effects (font (size 1.016 1.016)) (justify right)))
 (wire
  (pts (xy 68.58 163.83) (xy 68.58 168.91))
  (stroke (width 0) (type default)))
 (symbol
  (lib_id "power:GND")
  (at 68.58 168.91 0)
  (unit 1)
  (body_style 1)
  (exclude_from_sim no)
  (in_bom yes)
  (on_board yes)
  (in_pos_files yes)
  (dnp no)
  (property "Reference" "#PWR403" (at 68.58 172.72 0) (hide yes) (show_name no) (do_not_autoplace no) (effects (font (size 1.27 1.27))))
  (property "Value" "GND" (at 68.58 172.72 0) (show_name no) (do_not_autoplace no) (effects (font (size 1.016 1.016))))
  (property "Footprint" "" (at 68.58 168.91 0) (hide yes) (show_name no) (do_not_autoplace no) (effects (font (size 1.27 1.27))))
  (property "Datasheet" "" (at 68.58 168.91 0) (hide yes) (show_name no) (do_not_autoplace no) (effects (font (size 1.27 1.27))))
  (property "Description" "Power symbol creates a global label with name \"GND\" , ground" (at 68.58 168.91 0) (hide yes) (show_name no) (do_not_autoplace no) (effects (font (size 1.27 1.27))))
  (pin "1"))
 (wire
  (pts (xy 165.1 109.22) (xy 101.6 109.22))
  (stroke (width 0) (type default)))
 (wire
  (pts (xy 101.6 109.22) (xy 101.6 133.35))
  (stroke (width 0) (type default)))
 (wire
  (pts (xy 101.6 133.35) (xy 114.3 133.35))
  (stroke (width 0) (type default)))
 (wire
  (pts (xy 101.6 133.35) (xy 101.6 148.59))
  (stroke (width 0) (type default)))
 (wire
  (pts (xy 101.6 163.83) (xy 101.6 168.91))
  (stroke (width 0) (type default)))
 (symbol
  (lib_id "power:GND")
  (at 101.6 168.91 0)
  (unit 1)
  (body_style 1)
  (exclude_from_sim no)
  (in_bom yes)
  (on_board yes)
  (in_pos_files yes)
  (dnp no)
  (property "Reference" "#PWR404" (at 101.6 172.72 0) (hide yes) (show_name no) (do_not_autoplace no) (effects (font (size 1.27 1.27))))
  (property "Value" "GND" (at 101.6 172.72 0) (show_name no) (do_not_autoplace no) (effects (font (size 1.016 1.016))))
  (property "Footprint" "" (at 101.6 168.91 0) (hide yes) (show_name no) (do_not_autoplace no) (effects (font (size 1.27 1.27))))
  (property "Datasheet" "" (at 101.6 168.91 0) (hide yes) (show_name no) (do_not_autoplace no) (effects (font (size 1.27 1.27))))
  (property "Description" "Power symbol creates a global label with name \"GND\" , ground" (at 101.6 168.91 0) (hide yes) (show_name no) (do_not_autoplace no) (effects (font (size 1.27 1.27))))
  (pin "1"))
 (wire
  (pts (xy 165.1 113.03) (xy 142.24 113.03))
  (stroke (width 0) (type default)))
 (wire
  (pts (xy 142.24 113.03) (xy 142.24 133.35))
  (stroke (width 0) (type default)))
 (wire
  (pts (xy 142.24 133.35) (xy 129.54 133.35))
  (stroke (width 0) (type default)))
 (wire
  (pts (xy 165.1 116.84) (xy 160.02 116.84))
  (stroke (width 0) (type default)))
 (wire
  (pts (xy 160.02 116.84) (xy 160.02 167.64))
  (stroke (width 0) (type default)))
 (wire
  (pts (xy 160.02 167.64) (xy 215.9 167.64))
  (stroke (width 0) (type default)))
 (wire
  (pts (xy 180.34 167.64) (xy 180.34 175.26))
  (stroke (width 0) (type default)))
 (wire
  (pts (xy 215.9 167.64) (xy 215.9 175.26))
  (stroke (width 0) (type default)))
 (global_label "3V3"
  (shape bidirectional)
  (at 180.34 167.64 180)
  (effects (font (size 1.016 1.016)) (justify right)))
 (wire
  (pts (xy 180.34 190.5) (xy 180.34 195.58))
  (stroke (width 0) (type default)))
 (symbol
  (lib_id "power:GND")
  (at 180.34 195.58 0)
  (unit 1)
  (body_style 1)
  (exclude_from_sim no)
  (in_bom yes)
  (on_board yes)
  (in_pos_files yes)
  (dnp no)
  (property "Reference" "#PWR405" (at 180.34 199.39 0) (hide yes) (show_name no) (do_not_autoplace no) (effects (font (size 1.27 1.27))))
  (property "Value" "GND" (at 180.34 199.39 0) (show_name no) (do_not_autoplace no) (effects (font (size 1.016 1.016))))
  (property "Footprint" "" (at 180.34 195.58 0) (hide yes) (show_name no) (do_not_autoplace no) (effects (font (size 1.27 1.27))))
  (property "Datasheet" "" (at 180.34 195.58 0) (hide yes) (show_name no) (do_not_autoplace no) (effects (font (size 1.27 1.27))))
  (property "Description" "Power symbol creates a global label with name \"GND\" , ground" (at 180.34 195.58 0) (hide yes) (show_name no) (do_not_autoplace no) (effects (font (size 1.27 1.27))))
  (pin "1"))
 (wire
  (pts (xy 215.9 190.5) (xy 215.9 195.58))
  (stroke (width 0) (type default)))
 (symbol
  (lib_id "power:GND")
  (at 215.9 195.58 0)
  (unit 1)
  (body_style 1)
  (exclude_from_sim no)
  (in_bom yes)
  (on_board yes)
  (in_pos_files yes)
  (dnp no)
  (property "Reference" "#PWR406" (at 215.9 199.39 0) (hide yes) (show_name no) (do_not_autoplace no) (effects (font (size 1.27 1.27))))
  (property "Value" "GND" (at 215.9 199.39 0) (show_name no) (do_not_autoplace no) (effects (font (size 1.016 1.016))))
  (property "Footprint" "" (at 215.9 195.58 0) (hide yes) (show_name no) (do_not_autoplace no) (effects (font (size 1.27 1.27))))
  (property "Datasheet" "" (at 215.9 195.58 0) (hide yes) (show_name no) (do_not_autoplace no) (effects (font (size 1.27 1.27))))
  (property "Description" "Power symbol creates a global label with name \"GND\" , ground" (at 215.9 195.58 0) (hide yes) (show_name no) (do_not_autoplace no) (effects (font (size 1.27 1.27))))
  (pin "1"))
 (wire
  (pts (xy 215.9 105.41) (xy 246.38 105.41))
  (stroke (width 0) (type default)))
 (wire
  (pts (xy 215.9 109.22) (xy 281.94 109.22))
  (stroke (width 0) (type default)))
 (wire
  (pts (xy 215.9 97.79) (xy 241.3 97.79))
  (stroke (width 0) (type default)))
 (wire
  (pts (xy 241.3 97.79) (xy 241.3 86.36))
  (stroke (width 0) (type default)))
 (global_label "LORA_RST_N"
  (shape bidirectional)
  (at 228.6 97.79 0)
  (effects (font (size 1.016 1.016)) (justify left)))
 (wire
  (pts (xy 215.9 120.65) (xy 274.32 120.65))
  (stroke (width 0) (type default)))
 (wire
  (pts (xy 274.32 120.65) (xy 274.32 154.94))
  (stroke (width 0) (type default)))
 (wire
  (pts (xy 274.32 154.94) (xy 297.18 154.94))
  (stroke (width 0) (type default)))
 (text "CONTROLE RX / TX"
  (at 35.56 55.88 0)
  (effects (font (size 1.8 1.8)) (justify left)))
 (text "SPI E ANTENA"
  (at 269.24 55.88 0)
  (effects (font (size 1.8 1.8)) (justify left)))
 (text "DIO2 -> R15 -> TXEN. Firmware configura o comutador RF e o TCXO do modulo."
  (at 25.4 223.52 0)
  (effects (font (size 1.27 1.27)) (justify left)))
 (text "Inicializar U4 antes do radio. RXEN e reset dependem do I2C; implementar timeout e recuperacao."
  (at 25.4 228.6 0)
  (effects (font (size 1.27 1.27)) (justify left)))
 (text "J1 OU IPEX integrado: definir uma unica saida RF para evitar ramal aberto. Homologacao pendente."
  (at 25.4 233.68 0)
  (effects (font (size 1.27 1.27)) (justify left)))
 (wire
  (pts (xy 261.62 105.41) (xy 266.7 105.41))
  (stroke (width 0) (type default)))
 (global_label "SPI_MOSI"
  (shape bidirectional)
  (at 266.7 105.41 0)
  (effects (font (size 1.016 1.016)) (justify left)))
 (wire
  (pts (xy 215.9 86.36) (xy 220.98 86.36))
  (stroke (width 0) (type default)))
 (symbol
  (lib_id "power:GND")
  (at 220.98 86.36 90)
  (unit 1)
  (body_style 1)
  (exclude_from_sim no)
  (in_bom yes)
  (on_board yes)
  (in_pos_files yes)
  (dnp no)
  (property "Reference" "#PWR407" (at 220.98 90.17 0) (hide yes) (show_name no) (do_not_autoplace no) (effects (font (size 1.27 1.27))))
  (property "Value" "GND" (at 226.06 86.36 90) (show_name no) (do_not_autoplace no) (effects (font (size 1.016 1.016)) (justify left)))
  (property "Footprint" "" (at 220.98 86.36 0) (hide yes) (show_name no) (do_not_autoplace no) (effects (font (size 1.27 1.27))))
  (property "Datasheet" "" (at 220.98 86.36 0) (hide yes) (show_name no) (do_not_autoplace no) (effects (font (size 1.27 1.27))))
  (property "Description" "Power symbol creates a global label with name \"GND\" , ground" (at 220.98 86.36 0) (hide yes) (show_name no) (do_not_autoplace no) (effects (font (size 1.27 1.27))))
  (pin "1"))
 (wire
  (pts (xy 215.9 90.17) (xy 220.98 90.17))
  (stroke (width 0) (type default)))
 (global_label "LORA_DIO1"
  (shape bidirectional)
  (at 220.98 90.17 0)
  (effects (font (size 1.016 1.016)) (justify left)))
 (wire
  (pts (xy 215.9 93.98) (xy 220.98 93.98))
  (stroke (width 0) (type default)))
 (global_label "LORA_BUSY"
  (shape bidirectional)
  (at 220.98 93.98 0)
  (effects (font (size 1.016 1.016)) (justify left)))
 (wire
  (pts (xy 215.9 101.6) (xy 220.98 101.6))
  (stroke (width 0) (type default)))
 (global_label "SPI_MISO"
  (shape bidirectional)
  (at 220.98 101.6 0)
  (effects (font (size 1.016 1.016)) (justify left)))
 (wire
  (pts (xy 215.9 113.03) (xy 220.98 113.03))
  (stroke (width 0) (type default)))
 (global_label "LORA_NSS"
  (shape bidirectional)
  (at 220.98 113.03 0)
  (effects (font (size 1.016 1.016)) (justify left)))
 (wire
  (pts (xy 215.9 116.84) (xy 220.98 116.84))
  (stroke (width 0) (type default)))
 (symbol
  (lib_id "power:GND")
  (at 220.98 116.84 90)
  (unit 1)
  (body_style 1)
  (exclude_from_sim no)
  (in_bom yes)
  (on_board yes)
  (in_pos_files yes)
  (dnp no)
  (property "Reference" "#PWR408" (at 220.98 120.65 0) (hide yes) (show_name no) (do_not_autoplace no) (effects (font (size 1.27 1.27))))
  (property "Value" "GND" (at 226.06 116.84 90) (show_name no) (do_not_autoplace no) (effects (font (size 1.016 1.016)) (justify left)))
  (property "Footprint" "" (at 220.98 116.84 0) (hide yes) (show_name no) (do_not_autoplace no) (effects (font (size 1.27 1.27))))
  (property "Datasheet" "" (at 220.98 116.84 0) (hide yes) (show_name no) (do_not_autoplace no) (effects (font (size 1.27 1.27))))
  (property "Description" "Power symbol creates a global label with name \"GND\" , ground" (at 220.98 116.84 0) (hide yes) (show_name no) (do_not_autoplace no) (effects (font (size 1.27 1.27))))
  (pin "1"))
 (wire
  (pts (xy 215.9 124.46) (xy 220.98 124.46))
  (stroke (width 0) (type default)))
 (symbol
  (lib_id "power:GND")
  (at 220.98 124.46 90)
  (unit 1)
  (body_style 1)
  (exclude_from_sim no)
  (in_bom yes)
  (on_board yes)
  (in_pos_files yes)
  (dnp no)
  (property "Reference" "#PWR409" (at 220.98 128.27 0) (hide yes) (show_name no) (do_not_autoplace no) (effects (font (size 1.27 1.27))))
  (property "Value" "GND" (at 226.06 124.46 90) (show_name no) (do_not_autoplace no) (effects (font (size 1.016 1.016)) (justify left)))
  (property "Footprint" "" (at 220.98 124.46 0) (hide yes) (show_name no) (do_not_autoplace no) (effects (font (size 1.27 1.27))))
  (property "Datasheet" "" (at 220.98 124.46 0) (hide yes) (show_name no) (do_not_autoplace no) (effects (font (size 1.27 1.27))))
  (property "Description" "Power symbol creates a global label with name \"GND\" , ground" (at 220.98 124.46 0) (hide yes) (show_name no) (do_not_autoplace no) (effects (font (size 1.27 1.27))))
  (pin "1"))
 (wire
  (pts (xy 297.18 158.75) (xy 292.1 158.75))
  (stroke (width 0) (type default)))
 (symbol
  (lib_id "power:GND")
  (at 292.1 158.75 270)
  (unit 1)
  (body_style 1)
  (exclude_from_sim no)
  (in_bom yes)
  (on_board yes)
  (in_pos_files yes)
  (dnp no)
  (property "Reference" "#PWR410" (at 292.1 162.56 0) (hide yes) (show_name no) (do_not_autoplace no) (effects (font (size 1.27 1.27))))
  (property "Value" "GND" (at 287.02 158.75 90) (show_name no) (do_not_autoplace no) (effects (font (size 1.016 1.016)) (justify right)))
  (property "Footprint" "" (at 292.1 158.75 0) (hide yes) (show_name no) (do_not_autoplace no) (effects (font (size 1.27 1.27))))
  (property "Datasheet" "" (at 292.1 158.75 0) (hide yes) (show_name no) (do_not_autoplace no) (effects (font (size 1.27 1.27))))
  (property "Description" "Power symbol creates a global label with name \"GND\" , ground" (at 292.1 158.75 0) (hide yes) (show_name no) (do_not_autoplace no) (effects (font (size 1.27 1.27))))
  (pin "1"))
 (wire
  (pts (xy 347.98 154.94) (xy 353.06 154.94))
  (stroke (width 0) (type default)))
 (symbol
  (lib_id "power:GND")
  (at 353.06 154.94 90)
  (unit 1)
  (body_style 1)
  (exclude_from_sim no)
  (in_bom yes)
  (on_board yes)
  (in_pos_files yes)
  (dnp no)
  (property "Reference" "#PWR411" (at 353.06 158.75 0) (hide yes) (show_name no) (do_not_autoplace no) (effects (font (size 1.27 1.27))))
  (property "Value" "GND" (at 358.14 154.94 90) (show_name no) (do_not_autoplace no) (effects (font (size 1.016 1.016)) (justify left)))
  (property "Footprint" "" (at 353.06 154.94 0) (hide yes) (show_name no) (do_not_autoplace no) (effects (font (size 1.27 1.27))))
  (property "Datasheet" "" (at 353.06 154.94 0) (hide yes) (show_name no) (do_not_autoplace no) (effects (font (size 1.27 1.27))))
  (property "Description" "Power symbol creates a global label with name \"GND\" , ground" (at 353.06 154.94 0) (hide yes) (show_name no) (do_not_autoplace no) (effects (font (size 1.27 1.27))))
  (pin "1"))
 (wire
  (pts (xy 241.3 71.12) (xy 241.3 66.04))
  (stroke (width 0) (type default)))
 (global_label "3V3"
  (shape bidirectional)
  (at 241.3 66.04 0)
  (effects (font (size 1.016 1.016)) (justify left)))
 (wire
  (pts (xy 297.18 109.22) (xy 302.26 109.22))
  (stroke (width 0) (type default)))
 (global_label "SPI_SCK"
  (shape bidirectional)
  (at 302.26 109.22 0)
  (effects (font (size 1.016 1.016)) (justify left)))
 (junction
  (at 154.94 97.79)
  (diameter 0)
  (color 0 0 0 0))
 (junction
  (at 154.94 90.17)
  (diameter 0)
  (color 0 0 0 0))
 (junction
  (at 154.94 93.98)
  (diameter 0)
  (color 0 0 0 0))
 (junction
  (at 101.6 133.35)
  (diameter 0)
  (color 0 0 0 0))
 (junction
  (at 152.4 124.46)
  (diameter 0)
  (color 0 0 0 0))
 (junction
  (at 154.94 101.6)
  (diameter 0)
  (color 0 0 0 0))
 (junction
  (at 180.34 167.64)
  (diameter 0)
  (color 0 0 0 0)))
